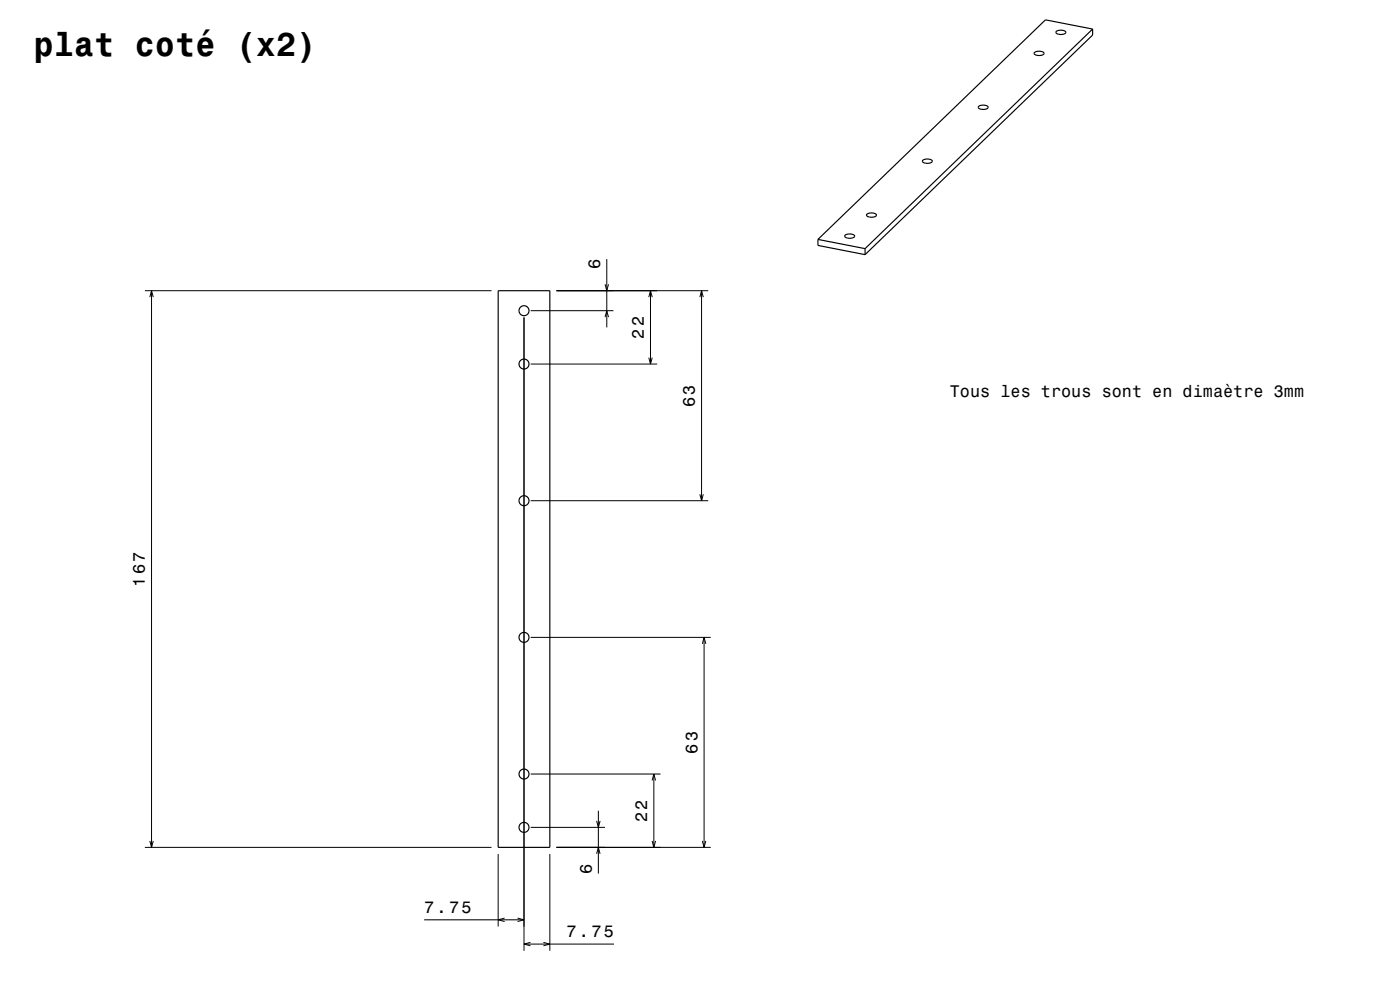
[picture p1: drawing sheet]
<svg xmlns="http://www.w3.org/2000/svg" width="420mm" height="297mm" viewBox="0 0 420 297" stroke-linecap="round" stroke-linejoin="round" font-family="sans-serif">
<g fill="none" stroke="#000" stroke-width=".3">
<path d="M182 77.7v20.5M43.5 87.2h104M44.9 89.1l.6-1.9 .5 1.9M45.5 87.2v167M157.2 95.2v190M159.2 93.2h24.8M167 87.2h45.5M181.5 95.1l.5-1.9 .6 1.9M181.5 85.3l.5 1.9 .6-1.9M194.6 89.1l.5-1.9 .6 1.9M195.1 87.2v22M210 89.1l.5-1.9 .5 1.9"/>
<path d="M210.5 87.2v63M159.2 109.2h37.9M194.6 107.3l.5 1.9 .6-1.9M159.2 150.2h53.3M210 148.3l.5 1.9 .5-1.9M159.2 191.2h54M210.7 193.1l.5-1.9 .5 1.9M211.2 191.2v63M159.2 232.2h39M195.6 234.1l.6-1.9 .5 1.9M196.2 232.2v22M43.5 254.2h104"/>
<path d="M44.9 252.3l.6 1.9 .5-1.9M149.5 256.2v21.7M159.2 248.2h22.3M165 256.2v29M167 254.2h46.2M179 256.1l.5-1.9 .5 1.9M179 246.3l.5 1.9 .5-1.9M179.5 243.2v18.9M195.6 252.3l.6 1.9 .5-1.9M210.7 252.3l.5 1.9 .5-1.9M127.2 275.9h30M151.4 275.4l-1.9 .5 1.9 .6"/>
<path d="M155.3 275.4l1.9 .5-1.9 .6M157.2 283.2h27M159.1 282.7l-1.9 .5 1.9 .5M163 282.7l2 .5-2 .5"/>
</g>
<g fill="none" stroke="#000" stroke-width=".35">
<path d="M310.3 15.8a2.23 2.23 0 0 1 2.9 .2 2.06 2.06 0 0 1-3 0zM316.8 9.5a2.23 2.23 0 0 1 3 .2 2.06 2.06 0 0 1-3 0zM327.8 8.7l-68.3 65.9M327.8 8.7l-14.2-2.7-68.2 65.8M327.8 8.7v1.8l-68.3 65.9M293.6 31.9a2.21 2.21 0 0 1 2.9 .3 2.05 2.05 0 0 1-3 0zM276.9 48.1a2.22 2.22 0 0 1 2.8 .3 2.05 2.05 0 0 1-3 0zM245.4 71.8l14.1 2.8M245.4 71.8v1.8l14.1 2.8M253.6 70.5a2.22 2.22 0 0 1 2.8 .3 2.06 2.06 0 0 1-3 0zM259.5 74.6v1.8M260 64.3a2.23 2.23 0 0 1 2.9 .2 2.06 2.06 0 0 1-3 0z"/>
<path d="M149.5 87.2h15.5v167h-15.5z"/>
<circle cx="157.2" cy="93.2" r="1.5"/>
<circle cx="157.2" cy="109.2" r="1.5"/>
<circle cx="157.2" cy="150.2" r="1.5"/>
<circle cx="157.2" cy="191.2" r="1.5"/>
<circle cx="157.2" cy="232.2" r="1.5"/>
<circle cx="157.2" cy="248.2" r="1.5"/>
</g>
<text font-size="10.1" x="10" y="16.7">plat coté (x2)</text>
<g font-size="5">
<text x="180" y="80.8" transform="rotate(-90 180 80.8)">6</text>
<text x="193.1" y="101.6" transform="rotate(-90 193.1 101.6)">22</text>
<text x="285" y="119.1">Tous les trous sont en dimaètre 3mm</text>
<text x="208.5" y="122.1" transform="rotate(-90 208.5 122.1)">63</text>
<text x="43.5" y="176" transform="rotate(-90 43.5 176)">167</text>
<text x="209.2" y="226.1" transform="rotate(-90 209.2 226.1)">63</text>
<text x="194.2" y="246.6" transform="rotate(-90 194.2 246.6)">22</text>
<text x="177.5" y="262.1" transform="rotate(-90 177.5 262.1)">6</text>
<text x="127.2" y="273.9">7.75</text>
<text x="169.9" y="281.2">7.75</text>
</g>
</svg>
